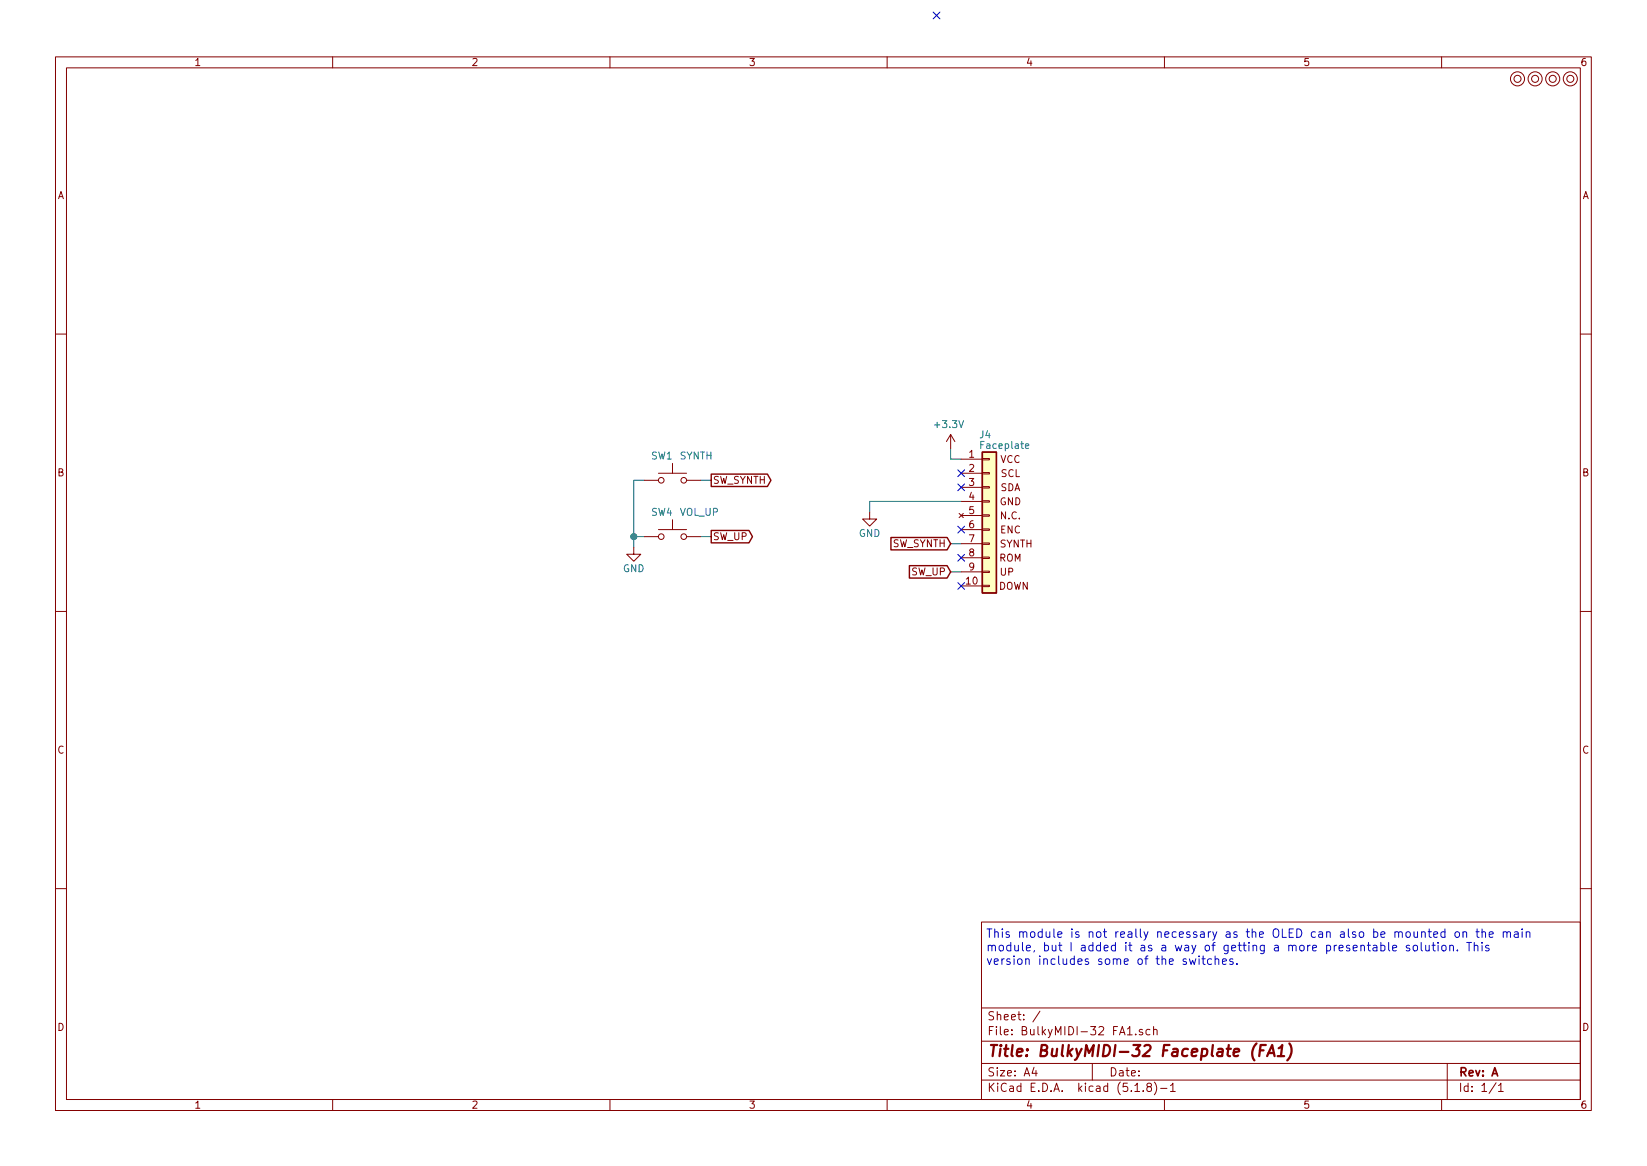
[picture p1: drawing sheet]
<svg xmlns="http://www.w3.org/2000/svg" width="297mm" height="210mm" viewBox="0 0 297 210" stroke-linecap="round" stroke-linejoin="round" font-family="sans-serif">
<g fill="none" stroke="#840000" stroke-width=".18">
<path d="M10 10.3h277v189.9h-277zM12 12.2h273v186.1h-273zM60 10.3v1.9M110 10.3v1.9M160 10.3v1.9M210 10.3v1.9M260 10.3v1.9M10 60.2h2M171.4 78.4l.8 1.2M171.4 78.4v2.5M171.4 78.4l-.7 1.2M285 60.2h2"/>
<path d="M114.3 98.7v1.2h-1.3l1.3 1.3 1.3-1.3h-1.3M116.2 96.8h2.5M116.2 86.6h2.5M118.7 85.3h5.1M118.7 95.5h5.1M121.3 83.6v1.7M121.3 93.7v1.8M123.8 96.8h2.6M123.8 86.6h2.6M156.8 92.3v1.3h-1.2l1.2 1.3 1.3-1.3h-1.3M173 92.6l.7 .7M173.4 82.8h3.8"/>
<path d="M173.4 85.3h3.8M173.4 87.9h3.8M173.4 90.4h3.8M173.4 93h3.8M173.4 95.5h3.8M173.4 98h3.8M173.7 92.6l-.7 .7M177.2 97.9h1.2v.3h-1.2zM177.2 95.4h1.2v.2h-1.2zM177.2 92.8h1.2v.3h-1.2zM177.2 90.3h1.2v.2h-1.2zM177.2 87.8h1.2v.2h-1.2z"/>
<path d="M177.2 85.2h1.2v.3h-1.2zM177.2 82.7h1.2v.2h-1.2zM10 110.3h2M173.4 105.7h3.8M173.4 100.6h3.8M173.4 103.1h3.8M177.2 105.5h1.2v.3h-1.2zM177.2 103h1.2v.2h-1.2zM177.2 100.5h1.2v.2h-1.2zM285 110.3h2M10 160.2h2M177 166.3h108v32h-108z"/>
<path d="M285 160.2h2M60 198.3v1.9M110 198.3v1.9M160 198.3v1.9M177 194.8h108M177 191.8h108M177 187.8h108M177 181.8h108M186.5 192.5l-.4 1h1M186.8 193v1M187.6 182.3l-1.3 2M197 191.8v3"/>
<path d="M203.3 186.6h.9M204.7 196.8h.8M204.8 186.5v.1M206 185.7a.37 .37 0 0 0-.5 .1v.2l.5 .2 .1 .1-.2 .3-.4-.1M206.2 196.7v.1M207.1 196l-.3-.3 .3-.4 .5 .2-.1 .4a.52 .52 0 0 0-.6 .2 .52 .52 0 0 0 .1 .6l.4 .1 .2-.1 .1-.4-.3-.3M207.4 185.7l-.4-.1-.3 .3 .1 .6 .2 .1 .4-.1M208.1 185.7a.37 .37 0 0 1 .6 .1v.8M208.1 185.1v1.5M208.2 195.1a1.71 1.71 0 0 1 0 2.3M209.3 196.3h1.2M210 198.3v1.9"/>
<path d="M211.1 195.8l.4-.5v1.5M211.1 196.8h.9M260 198.3v1.9M261 191.8v6.5M269.8 195.2l-1.2 2M270.3 195.8l.4-.5v1.5M270.3 196.8h.8"/>
<circle cx="273.7" cy="14.2" r=".63"/>
<circle cx="273.7" cy="14.2" r="1.27"/>
<circle cx="276.9" cy="14.2" r=".63"/>
<circle cx="276.9" cy="14.2" r="1.27"/>
<circle cx="280" cy="14.2" r=".63"/>
<circle cx="280" cy="14.2" r="1.27"/>
<circle cx="283.2" cy="14.2" r=".63"/>
<circle cx="283.2" cy="14.2" r="1.27"/>
<circle cx="119.3" cy="96.8" r=".51"/>
<circle cx="119.3" cy="86.6" r=".51"/>
<circle cx="123.3" cy="96.8" r=".51"/>
<circle cx="123.3" cy="86.6" r=".51"/>
</g>
<path d="M226.6 188.2a2.37 2.37 0 0 0-.4 3M227.2 189.4h.7M228.3 188.4h-.9l-.3 2M228.5 190.4l.9-2 .5 2M228.8 189.9h.9M230.4 190.4h1.2M230.6 189l.7-.6-.3 2M232.5 188.2a2.31 2.31 0 0 1-.3 3" fill="none" stroke="#840000" stroke-width=".41"/>
<path d="M177.2 81.5h2.5v25.4h-2.5z" fill="#ffffc2" stroke="#ffffc2" stroke-width=".18"/>
<path d="M128.3 95.7h6.8l.6 1.1-.6 1.1h-6.8zM128.3 85.5h10.1l.6 1.1-.6 1.1h-10.1zM160.7 96.9h10.1l.6 1.1-.6 1.2h-10.1zM177.2 81.5h2.5v25.4h-2.5zM164 102h6.8l.6 1.1-.6 1.1h-6.8z" fill="none" stroke="#840000" stroke-width=".25"/>
<path d="M184.9 80.4l.6-.1v-.2l-.4-.1-.2 .2 .1 .6h.5" fill="none" stroke="#008484" stroke-width=".18"/>
<path d="M114.3 96.8h1.9M116.2 86.6h-1.9v12.1M126.4 96.8h1.9M126.4 86.6h1.9M171.4 98h2M171.4 80.9v1.9h2M173.4 90.4h-16.6v1.9M171.4 103.1h2" fill="none" stroke="#008400" stroke-width=".18"/>
<g fill="none" stroke="#0000c2" stroke-width=".18">
<path d="M214.5 172.9l.3 1 .3-.7 .3 .7 .3-1M216.3 172.9v1M216.8 172.9h.5M217 172.4v1.3v.1l.3 .1M218.5 173l-.4-.1-.3 .3v.4l.1 .2h.6M219.2 173a.37 .37 0 0 1 .6 .1v.8M219.2 172.4v1.5M220.5 173.4l.7-.2-.1-.2-.4-.1-.2 .2v.7h.6M222.4 173a.37 .37 0 0 0-.6 .1v.2l.6 .3-.2 .3-.4-.1M223.1 173.8v.1M249 170.5h.5l.3 .2v.5l-.2 .2h-.6M250.4 169.9v1.3l.2 .3"/>
<path d="M251.2 171l.7-.2-.1-.3h-.4l-.2 .2v.7h.6M254.2 170.5h-.4l-.2 .2 .1 .2 .5 .1v.4h-.6M254.9 170.6l.2-.1 .5 .1 .1 .6-.2 .2-.4 .1-.2-.2zM256.3 169.9v1.3l.2 .3M256.4 168.1h.1a.37 .37 0 0 1 .5 .1v.8M256.4 168v1M257.1 170.5l.1 .9 .4 .1 .2-.2M257.6 168h.5M257.8 167.5v1.3v.2h.3M257.8 170.5v1M258.3 170.5h.6M258.5 169.9v1.3l.4 .3"/>
<path d="M258.6 168.5l.7-.1-.1-.3-.4-.1-.2 .2v.8h.6M259.4 169.9v.2M259.4 170.5v1M260.1 170.6l.2-.1 .4 .1 .1 .6-.1 .2-.4 .1-.2-.2zM260.6 168.1l-.4-.1-.3 .3v.4l.1 .3h.6M260.6 167.5v1.5M261.5 170.6v-.1a.37 .37 0 0 1 .6 .2v.8M261.5 170.5v1M262.5 168.1l.2-.1 .4 .1 .1 .6-.1 .3h-.4l-.2-.1zM262.8 171.3v.2M263.9 168.1a.37 .37 0 0 1 .6 .1v.8M263.9 168v1"/>
<path d="M264.5 169.9h.9M264.9 169.9v1.6M265.9 170.6l.1-.1a.37 .37 0 0 1 .5 .2v.8M265.9 169.9v1.6M266.2 168h.6M266.4 167.5v1.3l.1 .2h.3M267.3 168.1l.2-.1 .3 .1 .1 .9M267.3 169.9v.2M267.3 167.5v1.5M267.3 170.5v1M268.5 170.5a.37 .37 0 0 0-.6 .2l.1 .2 .6 .3-.2 .3-.5-.1M268.6 168.5l.7-.1-.1-.3-.4-.1-.2 .2 .1 .8h.5"/>
<path d="M271.1 168.1h.1a.37 .37 0 0 1 .6 .1v.8M271.1 168v1M271.8 168.2l.2-.2 .4 .1v.9M273.2 168.1h.5l.1 .9M273.8 168.4h-.5a.3 .3 0 0 0-.2 .3 .3 .3 0 0 0 .2 .3h.5M274.5 167.5v.1M274.5 168v1M275.3 168.1l.2-.1 .3 .1 .1 .9M275.3 168v1"/>
</g>
<circle cx="114.3" cy="96.8" r=".51" fill="#008400" stroke="#008400" stroke-width=".25"/>
<path d="M168.3 2.2l1.2 1.2M169.5 2.2l-1.2 1.2M172.7 100l1.3 1.2M172.7 94.9l1.3 1.2M172.7 87.3l1.3 1.2M172.7 84.7l1.3 1.2M174 100l-1.3 1.2M174 94.9l-1.3 1.2M174 87.3l-1.3 1.2M174 84.7l-1.3 1.2M172.7 105l1.3 1.3M174 105l-1.3 1.3" fill="none" stroke="#000084" stroke-width=".18"/>
<text font-size="2.8" fill="#840000" x="178" y="190.5">Title: BulkyMIDI-32 Faceplate (FA1)</text>
<g font-size="2.1" fill="#0000c2">
<text x="177.8" y="169.1">This module is not really necessary as the OLED can also be mounted on the main</text>
<text x="177.8" y="171.5">module, but I added it as a way of getting a more presentable solution. This</text>
<text x="177.8" y="174">version includes some of the switches.</text>
</g>
<g font-size="2.1" fill="#840000">
<text x="178" y="184">Sheet: /</text>
<text x="178" y="186.7">File: BulkyMIDI-32 FA1.sch</text>
<text x="178" y="196.9">KiCad E.D.A. kicad (5.1.8)-1</text>
<text x="178" y="194.1">Size: A4</text>
<text x="200" y="194.1">Date:</text>
<text x="263" y="194.1">Rev: A</text>
<text x="263" y="196.9">Id: 1/1</text>
</g>
<g font-size="1.8" fill="#840000">
<text x="35" y="11.9">1</text>
<text x="85" y="11.9">2</text>
<text x="135" y="11.9">3</text>
<text x="185" y="11.9">4</text>
<text x="235" y="11.9">5</text>
<text x="285" y="11.9">6</text>
<text x="10.4" y="35.9">A</text>
<text x="285.4" y="35.9">A</text>
<text x="174.8" y="82.5">1</text>
<text x="180.4" y="83.5">VCC</text>
<text x="10.4" y="85.9">B</text>
<text x="128.5" y="87.2">SW_SYNTH</text>
<text x="174.8" y="85.1">2</text>
<text x="174.8" y="87.6">3</text>
<text x="180.4" y="88.6">SDA</text>
<text x="180.5" y="86">SCL</text>
<text x="285.4" y="85.9">B</text>
<text x="174.8" y="90.2">4</text>
<text x="174.8" y="92.7">5</text>
<text x="174.8" y="95.2">6</text>
<text x="180.3" y="91.1">GND</text>
<text x="180.5" y="93.6">N.C.</text>
<text x="128.5" y="97.4">SW_UP</text>
<text x="160.8" y="98.7">SW_SYNTH</text>
<text x="174.8" y="97.8">7</text>
<text x="174.8" y="100.3">8</text>
<text x="180.2" y="101.3">ROM</text>
<text x="180.3" y="98.7">SYNTH</text>
<text x="180.4" y="96.2">ENC</text>
<text x="164.4" y="103.8">SW_UP</text>
<text x="174.3" y="105.4">10</text>
<text x="174.8" y="102.9">9</text>
<text x="180.1" y="106.3">DOWN</text>
<text x="180.4" y="103.8">UP</text>
<text x="10.4" y="135.9">C</text>
<text x="285.4" y="135.9">C</text>
<text x="10.4" y="185.9">D</text>
<text x="285.4" y="185.9">D</text>
<text x="35" y="199.9">1</text>
<text x="85" y="199.9">2</text>
<text x="135" y="199.9">3</text>
<text x="185" y="199.9">4</text>
<text x="235" y="199.9">5</text>
<text x="285" y="199.9">6</text>
</g>
<g font-size="1.8" fill="#008484">
<text x="168.7" y="77.2">+3.3V</text>
<text x="117.5" y="82.8">SW1</text>
<text x="122.6" y="82.8">SYNTH</text>
<text x="176.7" y="79">J4</text>
<text x="177.1" y="80.9">Faceplate</text>
<text x="117.5" y="93">SW4</text>
<text x="122.6" y="93">VOL_UP</text>
<text x="154.9" y="96.8">GND</text>
<text x="112.3" y="103.2">GND</text>
</g>
</svg>
